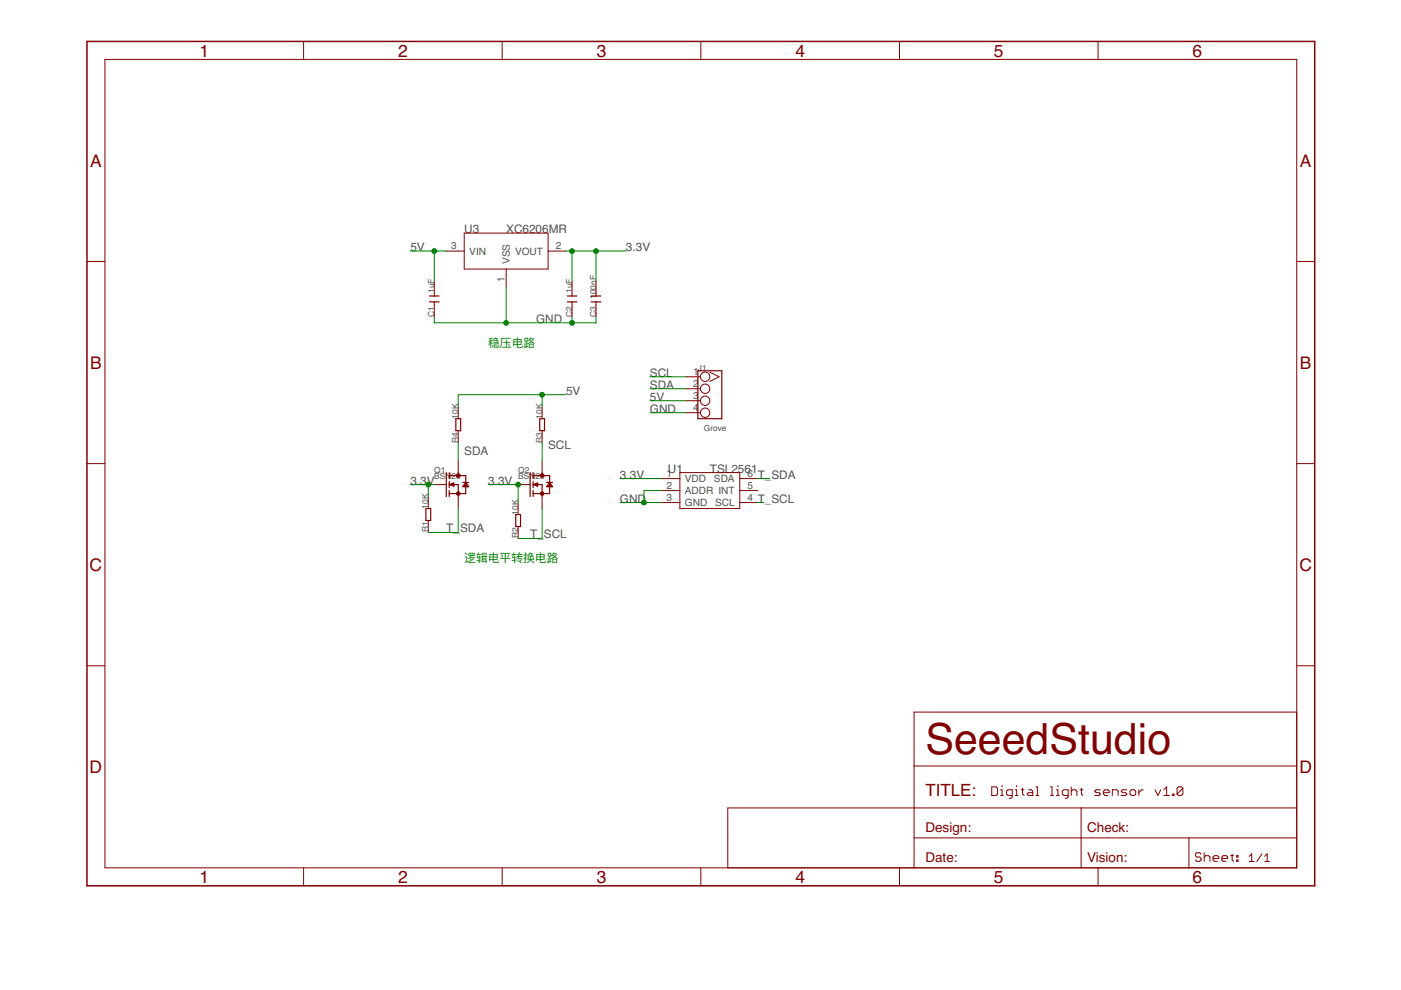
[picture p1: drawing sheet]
<svg xmlns="http://www.w3.org/2000/svg" width="297mm" height="210mm" viewBox="0 0 297 210" stroke-linecap="round" stroke-linejoin="round" font-family="sans-serif">
<g fill="none" stroke="#800000" stroke-width=".21">
<path d="M22.2 12.6h252.7v171.4h-252.7zM64.4 8.8v3.8M106.5 8.8v3.8M148.6 8.8v3.8M190.7 8.8v3.8M232.8 8.8v3.8M18.4 55.5h3.8M92.1 59.6v3.2M94.6 53.2h3.8M98.4 49.4h17.8v7.6h-17.8zM107.3 57v3.9M116.2 53.2h3.8"/>
<path d="M121.3 59.6v3.2M126.4 59.6v3.2M274.9 55.5h3.8M92.1 64v3.2M121.3 64v3.2M126.4 64v3.2M145.4 79.9h3.1M150.5 78.9l2 1-2 1M18.4 98.3h3.8M97.2 86.2v2.6M97.2 91.3v2.6M97.2 97.7v3.1"/>
<path d="M114.9 86.2v2.6M114.9 91.3v2.6M114.9 97.7v3.1M145.4 82.4h3.1M145.4 85h3.1M145.4 87.5h3.1M274.9 98.3h3.8M90.8 105.3v2.5M90.8 110.4v2.5M92.1 102.7h2.5M97.2 104.6v3.2M109.9 106.6v2.5"/>
<path d="M109.9 111.6v2.6M109.9 102.7h2.5M114.9 104.6v3.2M140.3 101.5h3.8M140.3 104h3.8M140.3 106.6h3.8M144.1 100.2h12.7v7.6h-12.7zM156.8 101.5h3.9M156.8 104h3.9M156.8 106.6h3.9M18.4 141.2h3.8M274.9 151h-81.1v33"/>
<path d="M274.9 141.2h3.8M193.7 171.3h-39.4v12.7M193.8 177.7h81.1M193.8 171.3h81.1M193.8 162.4h81.1M210.3 166.8h.9l.3 .3v1.3l-.3 .3h-.9zM212.2 168.7h.5M212.2 167.4h.2v1.3M212.4 166.5v.3M214.6 168.7h-.9l-.3-.3v-.7l.3-.3h.9v1.6l-.3 .3h-.3M215.3 168.7h.6M215.3 167.4h.3v1.3"/>
<path d="M215.6 166.5v.3M216.5 167.4h.6M216.8 167.1v1.3l.3 .3M218.1 167.4h.6l.3 .3v1h-.9l-.3-.3 .3-.3h.9M219.6 168.7h.6M219.6 166.8h.3v1.9M222.7 168.7h.7M222.7 166.8h.4v1.9M224 168.7h.6M224 167.4h.3v1.3M224.3 166.5v.3M226.5 168.7h-.9l-.4-.3v-.7l.4-.3h.9v1.6l-.4 .3h-.3"/>
<path d="M227.1 167.7l.3-.3h.6l.3 .3v1M227.1 166.8v1.9M229 167.4h.6M229.2 171.3v12.7M229.3 167.1v1.3l.3 .3M233.3 167.4h-.9l-.3 .3 .3 .4h.6l.3 .3-.3 .3h-.9M234 168.1h1.2v-.4l-.3-.3h-.6l-.3 .3v.7l.3 .3h.6M235.8 168.7v-1.3h.9l.4 .3v1M238.9 167.4h-.9l-.3 .3 .3 .4h.6l.3 .3-.3 .3h-.9M239.6 167.7l.3-.3h.6l.3 .3v.7l-.3 .3h-.6l-.3-.3zM241.4 167.4v1.3M242.4 167.4h-.3l-.7 .7"/>
<path d="M244.9 167.4l.6 1.3 .6-1.3M246.8 168.7h1.2M246.8 167.4l.6-.6v1.9M248.6 168.4h.3v.3h-.3zM250.8 167.1v1.3l-.3 .3h-.6l-.3-.3M250.8 167.1l-.3-.3h-.6l-.3 .3v1.3M250.8 167.1l-1.2 1.3M252.1 177.7v6.3M64.4 184v3.8M106.5 184v3.8M148.6 184v3.8M190.7 184v3.8"/>
<path d="M232.8 184v3.8M254.7 181.1l-.3-.3h-.7l-.3 .3v.3l.3 .3h.7l.3 .3v.3l-.3 .3h-.7l-.3-.3M255.3 180.8v1.8M255.3 181.7l.3-.3h.6l.3 .3v.9M257.2 182h1.2v-.3l-.3-.3h-.6l-.3 .3v.6l.3 .3h.6M259.1 182h1.2v-.3l-.3-.3h-.6l-.3 .3v.6l.3 .3h.6M260.9 181.4h.6M261.2 181.1v1.2l.3 .3M262.2 181.4h.3v.3h-.3zM262.2 182.3h.3v.3h-.3zM264.9 181.6l.5-.6v1.6M264.9 182.6h1"/>
<path d="M267.6 181l-1.1 1.6M268.1 182.6h1.1M268.1 181.6l.6-.6v1.6"/>
<circle cx="149.5" cy="79.9" r=".99"/>
<circle cx="149.5" cy="87.5" r=".99"/>
<circle cx="149.5" cy="82.4" r=".99"/>
<circle cx="149.5" cy="85" r=".99"/>
</g>
<g fill="none" stroke="#800000" stroke-width=".25">
<path d="M91.1 64h2M91.1 62.8h2M120.3 64h2M120.3 62.8h2M125.3 64h2.1M125.3 62.8h2.1M148 78.6h5v10.2h-5zM96.6 88.8h1.1v2.5h-1.1zM114.4 88.8h1v2.5h-1zM90.3 107.8h1v2.6h-1zM94.6 100.2v5.1M95.2 100.8h3.5v3.8h-3.5"/>
<path d="M95.2 100.2v1.3M95.2 102.1v1.3M95.2 104v1.3M95.6 102.7h1.6v1.9M95.6 102.7l.6 .4M95.8 102.6l.4 .5M96.2 102.4l-1 .3 1 .4M96.2 102.4v.7M96.2 102.4l-.6 .3M98.1 102.3h1.3M98.7 102.3l.7 .9h-1.3zM98.7 102.7l.4 .5"/>
<path d="M98.7 102.7l-.3 .5M98.7 102.7l.4 .4M98.7 102.7l-.3 .4M109.3 109.1h1.1v2.5h-1.1zM112.4 100.2v5.1M113 100.8h3.5v3.8h-3.5M113 100.2v1.3M113 102.1v1.3M113 104v1.3M113.3 102.7h1.6v1.9M113.3 102.7l.7 .4M113.5 102.6l.5 .5"/>
<path d="M114 102.4l-1 .3 1 .4M114 102.4v.7M114 102.4l-.7 .3M115.9 102.3h1.3M116.5 102.3l.7 .9h-1.3zM116.5 102.7l.3 .5M116.5 102.7l-.3 .5M116.5 102.7l.3 .4M116.5 102.7l-.3 .4"/>
</g>
<path d="M18.4 8.8h260.3v179h-260.3z" fill="none" stroke="#800000" stroke-width=".32"/>
<g fill="#800000" stroke="#800000" stroke-width=".21">
<path d="M97 100.5a.39 .39 0 0 1 .5 .2 .39 .39 0 0 1-.3 .5 .39 .39 0 0 1-.4-.4l.4-.1 .1 .2-.5-.1z" fill-rule="evenodd"/>
<path d="M97 104.3a.39 .39 0 0 1 .5 .2 .39 .39 0 0 1-.3 .5 .39 .39 0 0 1-.4-.4l.4-.1 .1 .2-.5-.1z" fill-rule="evenodd"/>
<path d="M114.7 100.5a.39 .39 0 0 1 .6 .2 .39 .39 0 0 1-.3 .5 .39 .39 0 0 1-.4-.4l.3-.1 .1 .2-.4-.1z" fill-rule="evenodd"/>
<path d="M114.7 104.3a.39 .39 0 0 1 .6 .2 .39 .39 0 0 1-.3 .5 .39 .39 0 0 1-.4-.4l.3-.1 .1 .2-.4-.1z" fill-rule="evenodd"/>
</g>
<g fill="none" stroke="#008000" stroke-width=".21">
<path d="M87 53.2h7.6M92.1 53.2v6.4M120 53.2h12.7M121.3 53.2v6.4M126.4 53.2v6.4M92.1 67.2v1.3h34.3v-1.3M107.3 60.9v7.6M121.3 67.2v1.3M137.8 79.9h7.6M97.2 93.9v3.8M114.9 83.7v2.5M114.9 93.9v3.8"/>
<path d="M120 83.7h-22.8v2.5M137.8 85h7.6M137.8 87.5h7.6M137.8 82.4h7.6M87 102.7h5.1M90.8 102.7v2.6M97.2 107.8v5.1h-6.4M103.5 102.7h6.4v3.9M114.9 107.8v6.4h-5M131.4 106.6h8.9M131.4 101.5h8.9M140.3 104h-3.8v2.6"/>
<path d="M160.7 106.6h1.2M160.7 101.5h2.5"/>
</g>
<g fill="#008000" stroke="#008000" stroke-width=".21">
<circle cx="92.1" cy="53.2" r=".51"/>
<circle cx="114.9" cy="83.7" r=".51"/>
<circle cx="136.5" cy="106.6" r=".51"/>
<circle cx="121.3" cy="68.5" r=".51"/>
<circle cx="107.3" cy="68.5" r=".51"/>
<circle cx="90.8" cy="102.7" r=".51"/>
<circle cx="109.9" cy="102.7" r=".51"/>
<circle cx="121.3" cy="53.2" r=".51"/>
<circle cx="126.4" cy="53.2" r=".51"/>
</g>
<text font-size="9.1" fill="#800000" x="196.2" y="159.9">SeeedStudio</text>
<g font-size="3.7" fill="#800000">
<text x="42.3" y="12">1</text>
<text x="84.4" y="12">2</text>
<text x="126.5" y="12">3</text>
<text x="168.6" y="12">4</text>
<text x="210.7" y="12">5</text>
<text x="252.9" y="12">6</text>
<text x="19.1" y="35.3">A</text>
<text x="275.6" y="35.3">A</text>
<text x="19.1" y="78.2">B</text>
<text x="275.6" y="78.2">B</text>
<text x="19" y="121">C</text>
<text x="275.5" y="121">C</text>
<text x="19" y="163.9">D</text>
<text x="275.5" y="163.9">D</text>
<text x="42.3" y="187.2">1</text>
<text x="84.4" y="187.2">2</text>
<text x="126.5" y="187.2">3</text>
<text x="168.6" y="187.2">4</text>
<text x="210.7" y="187.2">5</text>
<text x="252.9" y="187.2">6</text>
</g>
<text font-size="3.6" fill="#800000" x="196.2" y="168.8">TITLE:</text>
<g font-size="2.9" fill="#800000">
<text x="196.2" y="176.4">Design:</text>
<text x="230.5" y="176.4">Check:</text>
<text x="196.2" y="182.7">Date:</text>
<text x="230.5" y="182.7">Vision:</text>
</g>
<g font-size="2.5" fill="#505050">
<text x="87" y="53.2">5V</text>
<text x="98.4" y="49.4">U3</text>
<text x="107.3" y="49.4">XC6206MR</text>
<text x="132.7" y="53.2">3.3V</text>
<text x="113.7" y="68.5">GND</text>
<text x="120" y="83.7">5V</text>
<text x="137.8" y="82.4">SDA</text>
<text x="137.8" y="79.9">SCL</text>
<text x="137.8" y="85">5V</text>
<text x="137.8" y="87.5">GND</text>
<text x="116.2" y="95.1">SCL</text>
<text x="98.4" y="96.4">SDA</text>
<text x="131.4" y="101.5">3.3V</text>
<text x="141.6" y="100.2">U1</text>
<text x="150.5" y="100.2">TSL2561</text>
<text x="160.7" y="101.5">T_SDA</text>
<text x="87" y="102.7">3.3V</text>
<text x="103.5" y="102.7">3.3V</text>
<text x="131.4" y="106.6">GND</text>
<text x="160.7" y="106.6">T_SCL</text>
<text x="94.6" y="112.9">T_</text>
<text x="97.5" y="112.9">SDA</text>
<text x="112.4" y="114.2">T_</text>
<text x="115.3" y="114.2">SCL</text>
</g>
<g font-size="2.5" fill="#008000">
<text x="103.5" y="73.5">稳压电路</text>
<text x="98.4" y="119.2">逻辑电平转换电路</text>
</g>
<g font-size="2.1" fill="#505050">
<text x="95.6" y="52.9">3</text>
<text x="99.5" y="54">VIN</text>
<text x="109.2" y="54">VOUT</text>
<text x="117.8" y="52.9">2</text>
<text x="107" y="59.8" transform="rotate(-90 107 59.8)">1</text>
<text x="108.1" y="56" transform="rotate(-90 108.1 56)">VSS</text>
<text x="147" y="79.5">1</text>
<text x="147" y="82.1">2</text>
<text x="147" y="84.6">3</text>
<text x="147" y="87.2">4</text>
<text x="141.3" y="101.1">1</text>
<text x="158.5" y="101.1">6</text>
<text x="141.3" y="103.7">2</text>
<text x="141.3" y="106.2">3</text>
<text x="145.2" y="102.2">VDD</text>
<text x="145.2" y="104.8">ADDR INT</text>
<text x="145.2" y="107.3">GND</text>
<text x="151.4" y="102.2">SDA</text>
<text x="151.6" y="107.3">SCL</text>
<text x="158.5" y="106.2">4</text>
<text x="158.5" y="103.7">5</text>
</g>
<g font-size="1.8" fill="#505050">
<text x="92.1" y="62.1" transform="rotate(-90 92.1 62.1)">1uF</text>
<text x="121.3" y="62.1" transform="rotate(-90 121.3 62.1)">1uF</text>
<text x="126.4" y="63.4" transform="rotate(-90 126.4 63.4)">100nF</text>
<text x="92.1" y="67.2" transform="rotate(-90 92.1 67.2)">C1</text>
<text x="121.3" y="67.2" transform="rotate(-90 121.3 67.2)">C2</text>
<text x="126.4" y="67.2" transform="rotate(-90 126.4 67.2)">C3</text>
<text x="148" y="78.6">J1</text>
<text x="97.2" y="88.8" transform="rotate(-90 97.2 88.8)">10K</text>
<text x="114.9" y="88.8" transform="rotate(-90 114.9 88.8)">10K</text>
<text x="97.2" y="93.9" transform="rotate(-90 97.2 93.9)">R4</text>
<text x="114.9" y="93.9" transform="rotate(-90 114.9 93.9)">R3</text>
<text x="149.2" y="91.3">Grove</text>
<text x="92.1" y="101.5">BSN20</text>
<text x="92.1" y="100.2">Q1</text>
<text x="109.9" y="101.5">BSN20</text>
<text x="109.9" y="100.2">Q2</text>
<text x="90.8" y="107.8" transform="rotate(-90 90.8 107.8)">10K</text>
<text x="90.8" y="112.9" transform="rotate(-90 90.8 112.9)">R1</text>
<text x="109.9" y="109.1" transform="rotate(-90 109.9 109.1)">10K</text>
<text x="109.9" y="114.2" transform="rotate(-90 109.9 114.2)">R2</text>
</g>
</svg>
